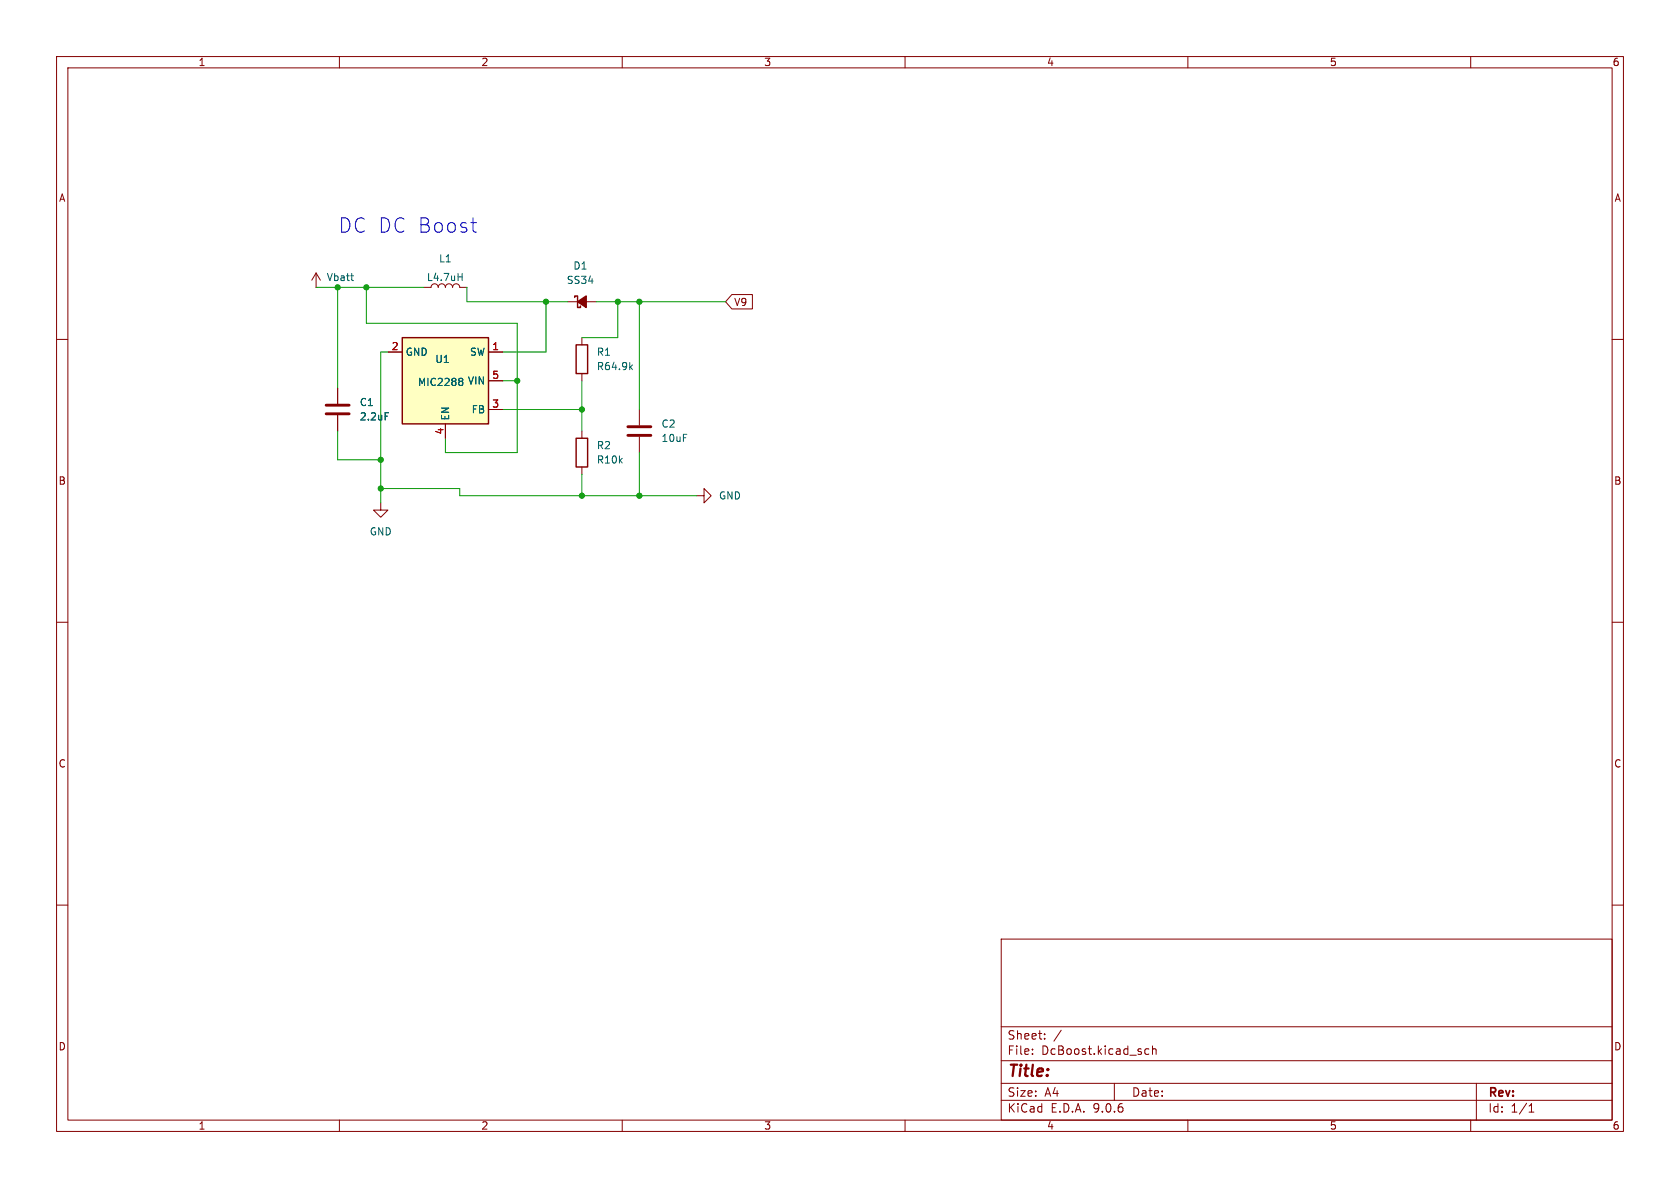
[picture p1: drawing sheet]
(kicad_sch
 (version 20231120)
 (generator "eeschema")
 (generator_version "8.0")
 (paper "A4")
 (lib_symbols
  (symbol "Device:C"
   (pin_numbers hide)
   (pin_names
    (offset 0.254)) (exclude_from_sim no) (in_bom yes) (on_board yes)
   (property "Reference" "C" (at 0.635 2.54 0) (effects (font (size 1.27 1.27)) (justify left)))
   (property "Value" "C" (at 0.635 -2.54 0) (effects (font (size 1.27 1.27)) (justify left)))
   (property "Footprint" "" (at 0.9652 -3.81 0) (effects (font (size 1.27 1.27)) (hide yes)))
   (property "Datasheet" "~" (at 0 0 0) (effects (font (size 1.27 1.27)) (hide yes)))
   (property "Description" "Unpolarized capacitor" (at 0 0 0) (effects (font (size 1.27 1.27)) (hide yes)))
   (symbol "C_0_1"
    (polyline (pts (xy -2.032 -0.762) (xy 2.032 -0.762)) (stroke (width 0.508) (type default)) (fill (type none)))
    (polyline (pts (xy -2.032 0.762) (xy 2.032 0.762)) (stroke (width 0.508) (type default)) (fill (type none))))
   (symbol "C_1_1"
    (pin passive line (at 0 3.81 270) (length 2.794) (name "~" (effects (font (size 1.27 1.27)))) (number "1" (effects (font (size 1.27 1.27)))))
    (pin passive line (at 0 -3.81 90) (length 2.794) (name "~" (effects (font (size 1.27 1.27)))) (number "2" (effects (font (size 1.27 1.27)))))))
  (symbol "Device:D_Schottky_Small_Filled"
   (pin_numbers hide)
   (pin_names
    (offset 0.254) hide) (exclude_from_sim no) (in_bom yes) (on_board yes)
   (property "Reference" "D" (at -1.27 2.032 0) (effects (font (size 1.27 1.27)) (justify left)))
   (property "Value" "D_Schottky_Small_Filled" (at -7.112 -2.032 0) (effects (font (size 1.27 1.27)) (justify left)))
   (property "Footprint" "" (at 0 0 90) (effects (font (size 1.27 1.27)) (hide yes)))
   (property "Datasheet" "~" (at 0 0 90) (effects (font (size 1.27 1.27)) (hide yes)))
   (property "Description" "Schottky diode, small symbol, filled shape" (at 0 0 0) (effects (font (size 1.27 1.27)) (hide yes)))
   (symbol "D_Schottky_Small_Filled_0_1"
    (polyline (pts (xy -0.762 0) (xy 0.762 0)) (stroke (width 0) (type default)) (fill (type none)))
    (polyline (pts (xy 0.762 -1.016) (xy -0.762 0) (xy 0.762 1.016) (xy 0.762 -1.016)) (stroke (width 0.254) (type default)) (fill (type outline)))
    (polyline (pts (xy -1.27 0.762) (xy -1.27 1.016) (xy -0.762 1.016) (xy -0.762 -1.016) (xy -0.254 -1.016) (xy -0.254 -0.762)) (stroke (width 0.254) (type default)) (fill (type none))))
   (symbol "D_Schottky_Small_Filled_1_1"
    (pin passive line (at -2.54 0 0) (length 1.778) (name "K" (effects (font (size 1.27 1.27)))) (number "1" (effects (font (size 1.27 1.27)))))
    (pin passive line (at 2.54 0 180) (length 1.778) (name "A" (effects (font (size 1.27 1.27)))) (number "2" (effects (font (size 1.27 1.27)))))))
  (symbol "Device:L"
   (pin_numbers hide)
   (pin_names
    (offset 1.016) hide) (exclude_from_sim no) (in_bom yes) (on_board yes)
   (property "Reference" "L" (at -1.27 0 90) (effects (font (size 1.27 1.27))))
   (property "Value" "L" (at 1.905 0 90) (effects (font (size 1.27 1.27))))
   (property "Footprint" "" (at 0 0 0) (effects (font (size 1.27 1.27)) (hide yes)))
   (property "Datasheet" "~" (at 0 0 0) (effects (font (size 1.27 1.27)) (hide yes)))
   (property "Description" "Inductor" (at 0 0 0) (effects (font (size 1.27 1.27)) (hide yes)))
   (symbol "L_0_1"
    (arc (start 0 -2.54) (mid 0.6323 -1.905) (end 0 -1.27) (stroke (width 0) (type default)) (fill (type none)))
    (arc (start 0 -1.27) (mid 0.6323 -0.635) (end 0 0) (stroke (width 0) (type default)) (fill (type none)))
    (arc (start 0 0) (mid 0.6323 0.635) (end 0 1.27) (stroke (width 0) (type default)) (fill (type none)))
    (arc (start 0 1.27) (mid 0.6323 1.905) (end 0 2.54) (stroke (width 0) (type default)) (fill (type none))))
   (symbol "L_1_1"
    (pin passive line (at 0 3.81 270) (length 1.27) (name "1" (effects (font (size 1.27 1.27)))) (number "1" (effects (font (size 1.27 1.27)))))
    (pin passive line (at 0 -3.81 90) (length 1.27) (name "2" (effects (font (size 1.27 1.27)))) (number "2" (effects (font (size 1.27 1.27)))))))
  (symbol "Device:R"
   (pin_numbers hide)
   (pin_names
    (offset 0)) (exclude_from_sim no) (in_bom yes) (on_board yes)
   (property "Reference" "R" (at 2.032 0 90) (effects (font (size 1.27 1.27))))
   (property "Value" "R" (at 0 0 90) (effects (font (size 1.27 1.27))))
   (property "Footprint" "" (at -1.778 0 90) (effects (font (size 1.27 1.27)) (hide yes)))
   (property "Datasheet" "~" (at 0 0 0) (effects (font (size 1.27 1.27)) (hide yes)))
   (property "Description" "Resistor" (at 0 0 0) (effects (font (size 1.27 1.27)) (hide yes)))
   (symbol "R_0_1"
    (rectangle (start -1.016 -2.54) (end 1.016 2.54) (stroke (width 0.254) (type default)) (fill (type none))))
   (symbol "R_1_1"
    (pin passive line (at 0 3.81 270) (length 1.27) (name "~" (effects (font (size 1.27 1.27)))) (number "1" (effects (font (size 1.27 1.27)))))
    (pin passive line (at 0 -3.81 90) (length 1.27) (name "~" (effects (font (size 1.27 1.27)))) (number "2" (effects (font (size 1.27 1.27)))))))
  (symbol "Regulator_SwitchedCapacitor:MIC2288" (exclude_from_sim no) (in_bom yes) (on_board yes)
   (property "Reference" "U" (at 6.35 8.89 0) (effects (font (size 1.27 1.27))))
   (property "Value" "MIC2288" (at 7.62 -8.89 0) (effects (font (size 1.27 1.27))))
   (property "Footprint" "Package_TO_SOT_SMD:SOT-23-5" (at 0 12.7 0) (effects (font (size 1.27 1.27)) (hide yes)))
   (property "Datasheet" "https://docs.rs-online.com/4d91/0900766b80f823a6.pdf" (at 0 -22.86 0) (effects (font (size 1.27 1.27)) (hide yes)))
   (property "Description" "DC Boost" (at 0 0 0) (effects (font (size 1.27 1.27)) (hide yes)))
   (symbol "MIC2288_1_1"
    (rectangle (start -7.62 7.62) (end 7.62 -7.62) (stroke (width 0.254) (type default)) (fill (type background)))
    (pin passive line (at 10.16 5.08 180) (length 2.54) (name "SW" (effects (font (size 1.27 1.27)))) (number "1" (effects (font (size 1.27 1.27)))))
    (pin power_out line (at -10.16 5.08 0) (length 2.54) (name "GND" (effects (font (size 1.27 1.27)))) (number "2" (effects (font (size 1.27 1.27)))))
    (pin passive line (at 10.16 -5.08 180) (length 2.54) (name "FB" (effects (font (size 1.27 1.27)))) (number "3" (effects (font (size 1.27 1.27)))))
    (pin passive line (at 0 -10.16 90) (length 2.54) (name "EN" (effects (font (size 1.27 1.27)))) (number "4" (effects (font (size 1.27 1.27)))))
    (pin power_in line (at 10.16 0 180) (length 2.54) (name "VIN" (effects (font (size 1.27 1.27)))) (number "5" (effects (font (size 1.27 1.27)))))))
  (symbol "power:+9V"
   (power)
   (pin_numbers hide)
   (pin_names
    (offset 0) hide) (exclude_from_sim no) (in_bom yes) (on_board yes)
   (property "Reference" "#PWR" (at 0 -3.81 0) (effects (font (size 1.27 1.27)) (hide yes)))
   (property "Value" "+9V" (at 0 3.556 0) (effects (font (size 1.27 1.27))))
   (property "Footprint" "" (at 0 0 0) (effects (font (size 1.27 1.27)) (hide yes)))
   (property "Datasheet" "" (at 0 0 0) (effects (font (size 1.27 1.27)) (hide yes)))
   (property "Description" "Power symbol creates a global label with name \"+9V\"" (at 0 0 0) (effects (font (size 1.27 1.27)) (hide yes)))
   (symbol "+9V_0_1"
    (polyline (pts (xy -0.762 1.27) (xy 0 2.54)) (stroke (width 0) (type default)) (fill (type none)))
    (polyline (pts (xy 0 0) (xy 0 2.54)) (stroke (width 0) (type default)) (fill (type none)))
    (polyline (pts (xy 0 2.54) (xy 0.762 1.27)) (stroke (width 0) (type default)) (fill (type none))))
   (symbol "+9V_1_1"
    (pin power_in line (at 0 0 90) (length 0) (name "~" (effects (font (size 1.27 1.27)))) (number "1" (effects (font (size 1.27 1.27)))))))
  (symbol "power:GND"
   (power)
   (pin_names
    (offset 0)) (exclude_from_sim no) (in_bom yes) (on_board yes)
   (property "Reference" "#PWR" (at 0 -6.35 0) (effects (font (size 1.27 1.27)) (hide yes)))
   (property "Value" "GND" (at 0 -3.81 0) (effects (font (size 1.27 1.27))))
   (property "Footprint" "" (at 0 0 0) (effects (font (size 1.27 1.27)) (hide yes)))
   (property "Datasheet" "" (at 0 0 0) (effects (font (size 1.27 1.27)) (hide yes)))
   (property "Description" "Power symbol creates a global label with name \"GND\" , ground" (at 0 0 0) (effects (font (size 1.27 1.27)) (hide yes)))
   (symbol "GND_0_1"
    (polyline (pts (xy 0 0) (xy 0 -1.27) (xy 1.27 -1.27) (xy 0 -2.54) (xy -1.27 -1.27) (xy 0 -1.27)) (stroke (width 0) (type default)) (fill (type none))))
   (symbol "GND_1_1"
    (pin power_in line (at 0 0 270) (length 0) hide (name "GND" (effects (font (size 1.27 1.27)))) (number "1" (effects (font (size 1.27 1.27))))))))
 (junction
  (at 67.31 86.36)
  (diameter 0)
  (color 0 0 0 0))
 (junction
  (at 102.87 87.63)
  (diameter 0)
  (color 0 0 0 0))
 (junction
  (at 64.77 50.8)
  (diameter 0)
  (color 0 0 0 0))
 (junction
  (at 67.31 81.28)
  (diameter 0)
  (color 0 0 0 0))
 (junction
  (at 113.03 87.63)
  (diameter 0)
  (color 0 0 0 0))
 (junction
  (at 91.44 67.31)
  (diameter 0)
  (color 0 0 0 0))
 (junction
  (at 59.69 50.8)
  (diameter 0)
  (color 0 0 0 0))
 (junction
  (at 113.03 53.34)
  (diameter 0)
  (color 0 0 0 0))
 (junction
  (at 96.52 53.34)
  (diameter 0)
  (color 0 0 0 0))
 (junction
  (at 102.87 72.39)
  (diameter 0)
  (color 0 0 0 0))
 (junction
  (at 109.22 53.34)
  (diameter 0)
  (color 0 0 0 0))
 (wire
  (pts (xy 81.28 86.36) (xy 67.31 86.36))
  (stroke (width 0) (type default)))
 (wire
  (pts (xy 91.44 67.31) (xy 91.44 80.01))
  (stroke (width 0) (type default)))
 (wire
  (pts (xy 105.41 53.34) (xy 109.22 53.34))
  (stroke (width 0) (type default)))
 (wire
  (pts (xy 102.87 83.82) (xy 102.87 87.63))
  (stroke (width 0) (type default)))
 (wire
  (pts (xy 109.22 53.34) (xy 109.22 59.69))
  (stroke (width 0) (type default)))
 (wire
  (pts (xy 96.52 53.34) (xy 100.33 53.34))
  (stroke (width 0) (type default)))
 (wire
  (pts (xy 113.03 80.01) (xy 113.03 87.63))
  (stroke (width 0) (type default)))
 (wire
  (pts (xy 91.44 67.31) (xy 91.44 57.15))
  (stroke (width 0) (type default)))
 (wire
  (pts (xy 102.87 87.63) (xy 81.28 87.63))
  (stroke (width 0) (type default)))
 (wire
  (pts (xy 113.03 53.34) (xy 113.03 72.39))
  (stroke (width 0) (type default)))
 (wire
  (pts (xy 102.87 87.63) (xy 113.03 87.63))
  (stroke (width 0) (type default)))
 (wire
  (pts (xy 67.31 86.36) (xy 67.31 88.9))
  (stroke (width 0) (type default)))
 (wire
  (pts (xy 59.69 76.2) (xy 59.69 81.28))
  (stroke (width 0) (type default)))
 (wire
  (pts (xy 91.44 80.01) (xy 78.74 80.01))
  (stroke (width 0) (type default)))
 (wire
  (pts (xy 91.44 57.15) (xy 64.77 57.15))
  (stroke (width 0) (type default)))
 (wire
  (pts (xy 88.9 62.23) (xy 96.52 62.23))
  (stroke (width 0) (type default)))
 (wire
  (pts (xy 68.58 62.23) (xy 67.31 62.23))
  (stroke (width 0) (type default)))
 (wire
  (pts (xy 59.69 50.8) (xy 64.77 50.8))
  (stroke (width 0) (type default)))
 (wire
  (pts (xy 59.69 50.8) (xy 59.69 68.58))
  (stroke (width 0) (type default)))
 (wire
  (pts (xy 78.74 80.01) (xy 78.74 77.47))
  (stroke (width 0) (type default)))
 (wire
  (pts (xy 82.55 50.8) (xy 82.55 53.34))
  (stroke (width 0) (type default)))
 (wire
  (pts (xy 59.69 81.28) (xy 67.31 81.28))
  (stroke (width 0) (type default)))
 (wire
  (pts (xy 82.55 53.34) (xy 96.52 53.34))
  (stroke (width 0) (type default)))
 (wire
  (pts (xy 96.52 62.23) (xy 96.52 53.34))
  (stroke (width 0) (type default)))
 (wire
  (pts (xy 113.03 87.63) (xy 123.19 87.63))
  (stroke (width 0) (type default)))
 (wire
  (pts (xy 109.22 59.69) (xy 102.87 59.69))
  (stroke (width 0) (type default)))
 (wire
  (pts (xy 91.44 67.31) (xy 88.9 67.31))
  (stroke (width 0) (type default)))
 (wire
  (pts (xy 88.9 72.39) (xy 102.87 72.39))
  (stroke (width 0) (type default)))
 (wire
  (pts (xy 102.87 76.2) (xy 102.87 72.39))
  (stroke (width 0) (type default)))
 (wire
  (pts (xy 109.22 53.34) (xy 113.03 53.34))
  (stroke (width 0) (type default)))
 (wire
  (pts (xy 55.88 50.8) (xy 59.69 50.8))
  (stroke (width 0) (type default)))
 (wire
  (pts (xy 67.31 62.23) (xy 67.31 81.28))
  (stroke (width 0) (type default)))
 (wire
  (pts (xy 64.77 57.15) (xy 64.77 50.8))
  (stroke (width 0) (type default)))
 (wire
  (pts (xy 102.87 67.31) (xy 102.87 72.39))
  (stroke (width 0) (type default)))
 (wire
  (pts (xy 113.03 53.34) (xy 128.27 53.34))
  (stroke (width 0) (type default)))
 (wire
  (pts (xy 81.28 87.63) (xy 81.28 86.36))
  (stroke (width 0) (type default)))
 (wire
  (pts (xy 64.77 50.8) (xy 74.93 50.8))
  (stroke (width 0) (type default)))
 (wire
  (pts (xy 67.31 81.28) (xy 67.31 86.36))
  (stroke (width 0) (type default)))
 (text "DC DC Boost"
  (exclude_from_sim no)
  (at 72.136 40.132 0)
  (effects (font (size 2.54 2.54))))
 (global_label "V9"
  (shape input)
  (at 128.27 53.34 0)
  (fields_autoplaced yes)
  (effects (font (size 1.27 1.27)) (justify left))
  (property "Intersheetrefs" "${INTERSHEET_REFS}" (at 133.5533 53.34 0) (effects (font (size 1.27 1.27)) (justify left) (hide yes))))
 (symbol
  (lib_id "Device:D_Schottky_Small_Filled")
  (at 102.87 53.34 0)
  (unit 1)
  (exclude_from_sim no)
  (in_bom yes)
  (on_board yes)
  (dnp no)
  (fields_autoplaced yes)
  (property "Reference" "D1" (at 102.616 46.99 0) (effects (font (size 1.27 1.27))))
  (property "Value" "SS34" (at 102.616 49.53 0) (effects (font (size 1.27 1.27))))
  (property "Footprint" "Diode_SMD:D_SMA-SMB_Universal_Handsoldering" (at 102.87 53.34 90) (effects (font (size 1.27 1.27)) (hide yes)))
  (property "Datasheet" "~" (at 102.87 53.34 90) (effects (font (size 1.27 1.27)) (hide yes)))
  (property "Description" "Schottky diode, small symbol, filled shape" (at 102.87 53.34 0) (effects (font (size 1.27 1.27)) (hide yes)))
  (pin "1")
  (pin "2"))
 (symbol
  (lib_id "Device:C")
  (at 59.69 72.39 0)
  (unit 1)
  (exclude_from_sim no)
  (in_bom yes)
  (on_board yes)
  (dnp no)
  (fields_autoplaced yes)
  (property "Reference" "C1" (at 63.5 71.1199 0) (effects (font (size 1.27 1.27)) (justify left)))
  (property "Value" "2.2uF" (at 63.5 73.6599 0) (effects (font (size 1.27 1.27)) (justify left)))
  (property "Footprint" "Capacitor_SMD:C_0805_2012Metric_Pad1.18x1.45mm_HandSolder" (at 60.6552 76.2 0) (effects (font (size 1.27 1.27)) (hide yes)))
  (property "Datasheet" "~" (at 59.69 72.39 0) (effects (font (size 1.27 1.27)) (hide yes)))
  (property "Description" "Unpolarized capacitor" (at 59.69 72.39 0) (effects (font (size 1.27 1.27)) (hide yes)))
  (pin "2")
  (pin "1"))
 (symbol
  (lib_id "power:GND")
  (at 123.19 87.63 90)
  (unit 1)
  (exclude_from_sim no)
  (in_bom yes)
  (on_board yes)
  (dnp no)
  (fields_autoplaced yes)
  (property "Reference" "#PWR3" (at 129.54 87.63 0) (effects (font (size 1.27 1.27)) (hide yes)))
  (property "Value" "GND" (at 127 87.6299 90) (effects (font (size 1.27 1.27)) (justify right)))
  (property "Footprint" "" (at 123.19 87.63 0) (effects (font (size 1.27 1.27)) (hide yes)))
  (property "Datasheet" "" (at 123.19 87.63 0) (effects (font (size 1.27 1.27)) (hide yes)))
  (property "Description" "Power symbol creates a global label with name \"GND\" , ground" (at 123.19 87.63 0) (effects (font (size 1.27 1.27)) (hide yes)))
  (pin "1"))
 (symbol
  (lib_id "Regulator_SwitchedCapacitor:MIC2288")
  (at 78.74 67.31 0)
  (unit 1)
  (exclude_from_sim no)
  (in_bom yes)
  (on_board yes)
  (dnp no)
  (property "Reference" "U1" (at 78.232 63.5 0) (effects (font (size 1.27 1.27))))
  (property "Value" "MIC2288" (at 77.978 67.564 0) (effects (font (size 1.27 1.27))))
  (property "Footprint" "Package_TO_SOT_SMD:SOT-23-5" (at 78.74 54.61 0) (effects (font (size 1.27 1.27)) (hide yes)))
  (property "Datasheet" "https://docs.rs-online.com/4d91/0900766b80f823a6.pdf" (at 78.74 90.17 0) (effects (font (size 1.27 1.27)) (hide yes)))
  (property "Description" "DC Boost" (at 78.74 67.31 0) (effects (font (size 1.27 1.27)) (hide yes)))
  (pin "3")
  (pin "1")
  (pin "4")
  (pin "2")
  (pin "5"))
 (symbol
  (lib_id "power:GND")
  (at 67.31 88.9 0)
  (unit 1)
  (exclude_from_sim no)
  (in_bom yes)
  (on_board yes)
  (dnp no)
  (fields_autoplaced yes)
  (property "Reference" "#PWR2" (at 67.31 95.25 0) (effects (font (size 1.27 1.27)) (hide yes)))
  (property "Value" "GND" (at 67.31 93.98 0) (effects (font (size 1.27 1.27))))
  (property "Footprint" "" (at 67.31 88.9 0) (effects (font (size 1.27 1.27)) (hide yes)))
  (property "Datasheet" "" (at 67.31 88.9 0) (effects (font (size 1.27 1.27)) (hide yes)))
  (property "Description" "Power symbol creates a global label with name \"GND\" , ground" (at 67.31 88.9 0) (effects (font (size 1.27 1.27)) (hide yes)))
  (pin "1"))
 (symbol
  (lib_id "Device:C")
  (at 113.03 76.2 0)
  (unit 1)
  (exclude_from_sim no)
  (in_bom yes)
  (on_board yes)
  (dnp no)
  (fields_autoplaced yes)
  (property "Reference" "C2" (at 116.84 74.9299 0) (effects (font (size 1.27 1.27)) (justify left)))
  (property "Value" "10uF" (at 116.84 77.4699 0) (effects (font (size 1.27 1.27)) (justify left)))
  (property "Footprint" "Capacitor_SMD:C_0805_2012Metric_Pad1.18x1.45mm_HandSolder" (at 113.9952 80.01 0) (effects (font (size 1.27 1.27)) (hide yes)))
  (property "Datasheet" "~" (at 113.03 76.2 0) (effects (font (size 1.27 1.27)) (hide yes)))
  (property "Description" "Unpolarized capacitor" (at 113.03 76.2 0) (effects (font (size 1.27 1.27)) (hide yes)))
  (pin "2")
  (pin "1"))
 (symbol
  (lib_id "power:+9V")
  (at 55.88 50.8 0)
  (unit 1)
  (exclude_from_sim no)
  (in_bom yes)
  (on_board yes)
  (dnp no)
  (property "Reference" "#PWR1" (at 55.88 54.61 0) (effects (font (size 1.27 1.27)) (hide yes)))
  (property "Value" "Vbatt" (at 57.658 49.022 0) (effects (font (size 1.27 1.27)) (justify left)))
  (property "Footprint" "" (at 55.88 50.8 0) (effects (font (size 1.27 1.27)) (hide yes)))
  (property "Datasheet" "" (at 55.88 50.8 0) (effects (font (size 1.27 1.27)) (hide yes)))
  (property "Description" "Power symbol creates a global label with name \"Vbatt\"" (at 55.88 50.8 0) (effects (font (size 1.27 1.27)) (hide yes)))
  (pin "1"))
 (symbol
  (lib_id "Device:R")
  (at 102.87 63.5 0)
  (unit 1)
  (exclude_from_sim no)
  (in_bom yes)
  (on_board yes)
  (dnp no)
  (fields_autoplaced yes)
  (property "Reference" "R1" (at 105.41 62.2299 0) (effects (font (size 1.27 1.27)) (justify left)))
  (property "Value" "R64.9k" (at 105.41 64.7699 0) (effects (font (size 1.27 1.27)) (justify left)))
  (property "Footprint" "Resistor_SMD:R_0805_2012Metric_Pad1.20x1.40mm_HandSolder" (at 101.092 63.5 90) (effects (font (size 1.27 1.27)) (hide yes)))
  (property "Datasheet" "~" (at 102.87 63.5 0) (effects (font (size 1.27 1.27)) (hide yes)))
  (property "Description" "Resistor" (at 102.87 63.5 0) (effects (font (size 1.27 1.27)) (hide yes)))
  (pin "1")
  (pin "2"))
 (symbol
  (lib_id "Device:R")
  (at 102.87 80.01 0)
  (unit 1)
  (exclude_from_sim no)
  (in_bom yes)
  (on_board yes)
  (dnp no)
  (fields_autoplaced yes)
  (property "Reference" "R2" (at 105.41 78.7399 0) (effects (font (size 1.27 1.27)) (justify left)))
  (property "Value" "R10k" (at 105.41 81.2799 0) (effects (font (size 1.27 1.27)) (justify left)))
  (property "Footprint" "Resistor_SMD:R_0805_2012Metric_Pad1.20x1.40mm_HandSolder" (at 101.092 80.01 90) (effects (font (size 1.27 1.27)) (hide yes)))
  (property "Datasheet" "~" (at 102.87 80.01 0) (effects (font (size 1.27 1.27)) (hide yes)))
  (property "Description" "Resistor" (at 102.87 80.01 0) (effects (font (size 1.27 1.27)) (hide yes)))
  (pin "1")
  (pin "2"))
 (symbol
  (lib_id "Device:L")
  (at 78.74 50.8 90)
  (unit 1)
  (exclude_from_sim no)
  (in_bom yes)
  (on_board yes)
  (dnp no)
  (property "Reference" "L1" (at 78.74 45.72 90) (effects (font (size 1.27 1.27))))
  (property "Value" "L4.7uH" (at 78.74 49.022 90) (effects (font (size 1.27 1.27))))
  (property "Footprint" "" (at 78.74 50.8 0) (effects (font (size 1.27 1.27)) (hide yes)))
  (property "Datasheet" "~" (at 78.74 50.8 0) (effects (font (size 1.27 1.27)) (hide yes)))
  (property "Description" "Inductor" (at 78.74 50.8 0) (effects (font (size 1.27 1.27)) (hide yes)))
  (pin "2")
  (pin "1"))
 (sheet_instances
  (path ""
   (page "1"))))
